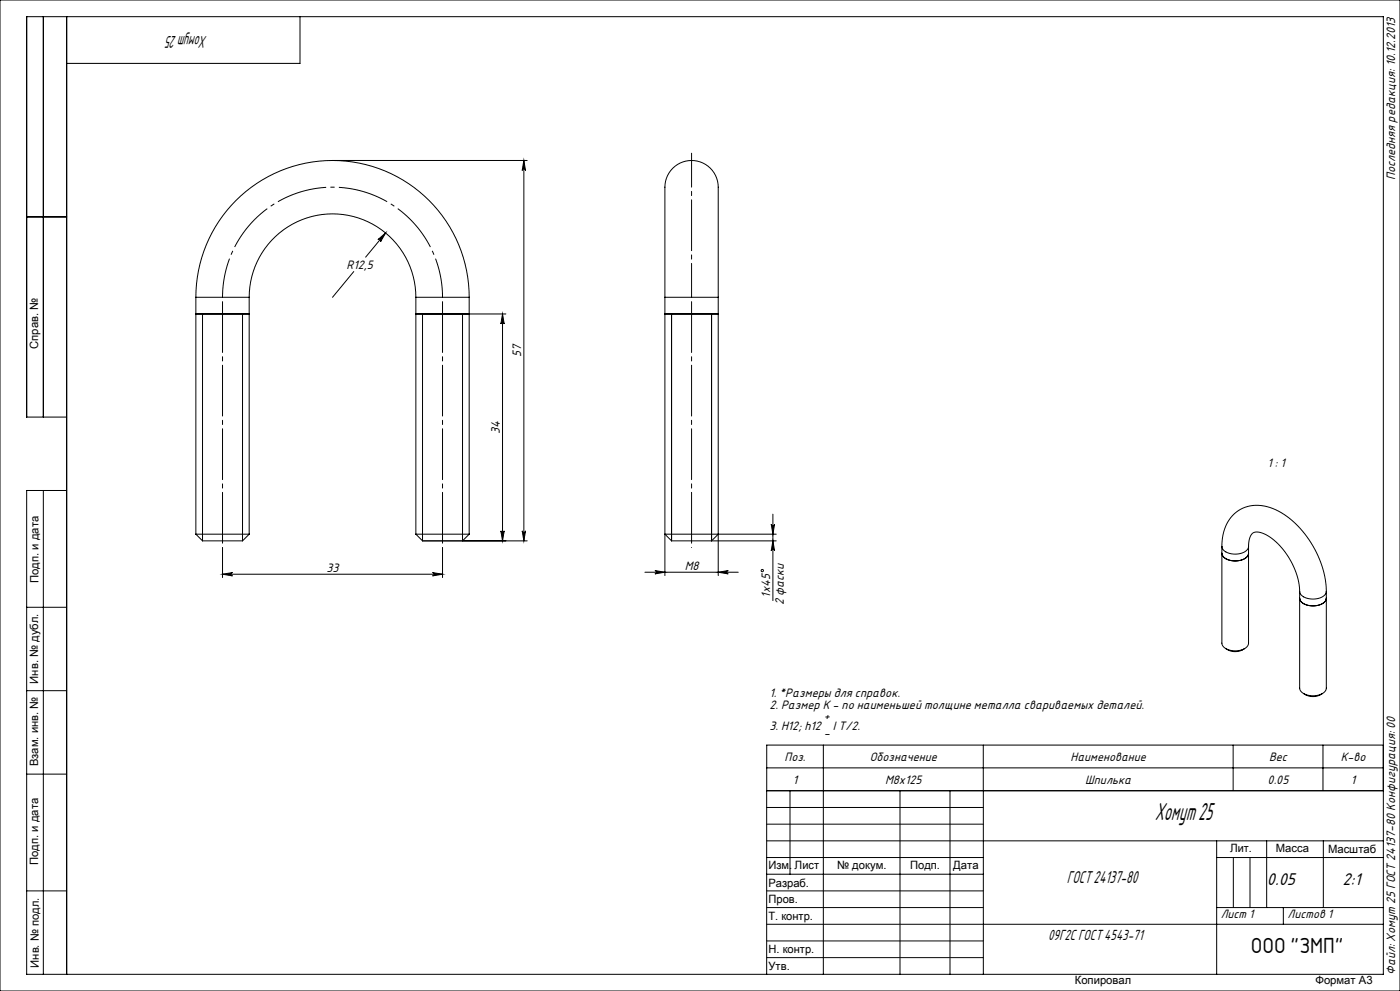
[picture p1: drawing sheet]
<svg xmlns="http://www.w3.org/2000/svg" width="420mm" height="297mm" viewBox="0 0 420 297" stroke-linecap="round" stroke-linejoin="round" font-family="sans-serif">
<g fill="none" stroke="#000" stroke-width=".3">
<path d="M0 0h420v297h-420zM13 5v120M20 5v287M90 5v14h-70M99.8 48.1h58.4M157.2 48.1l.5 3a.5 .5 0 0 0-.5-.5 .5 .5 0 0 0-.5 .5zM157.2 48.1v114M8 65h12M113.4 71.8l2.3-2-1.5 2.7a.5 .5 0 0 0-.1-.7 .5 .5 0 0 0-.7 0zM115.7 69.8l-6 7.3M58.8 89.1a41 41 0 0 1 41-41 41 41 0 0 1 41 41M58.8 94.1h16"/>
<path d="M58.8 89.1h16M58.8 89.1v71M60.8 94.1v68M72.8 94.1v68M74.8 89.1a25 25 0 0 1 25-25 25 25 0 0 1 25 25M74.8 89.1v71M106.1 81.4l-6.3 7.7M124.8 94.1h16M124.8 89.1h16M124.8 89.1v71M138.8 94.1v68M140.8 89.1v71"/>
<path d="M150.8 94.1v68M150.8 94.1l.5 3a.5 .5 0 0 0-.5-.5 .5 .5 0 0 0-.5 .5zM151.8 94.1h-25v68M199.5 89.1v-30.7a9.5 9.5 0 0 1 3.7-9.1 8.2 8.2 0 0 1 8.9 .3 8.2 8.2 0 0 1 3.4 8.2v31.3M199.5 94.1h16M199.5 89.1h16M199.5 89.1v83.4M201.5 94.1v68M213.5 94.1v68M215.5 89.1v83.4M20 125h-12v-120h407v287h-407v-145h12M13 147v145"/>
<path d="M150.3 159.1a.5 .5 0 0 0 .5 .5 .5 .5 0 0 0 .5-.5l-.5 3zM156.7 159.1a.5 .5 0 0 0 .5 .5 .5 .5 0 0 0 .5-.5l-.5 3zM231.4 157.1a.5 .5 0 0 0 .5 .5 .5 .5 0 0 0 .5-.5l-.5 3zM231.9 154.1v25.9M58.8 160.1h16M58.8 160.1l2 2M60.8 162.1h12M66.8 172.1l3-.5a.5 .5 0 0 0-.5 .5 .5 .5 0 0 0 .5 .5zM66.8 164.1v9M66.8 172.1h66M74.8 160.1l-2 2M124.8 160.1h16"/>
<path d="M124.8 160.1l2 2M126.8 162.1h31.4M126.8 162.1h12M129.8 171.6l3 .5-3 .5a.5 .5 0 0 0 .4-.5 .5 .5 0 0 0-.4-.5zM132.8 164.1v9M140.8 160.1l-2 2M193.5 171.5h28M196.5 171l3 .5-3 .5a.5 .5 0 0 0 .4-.5 .5 .5 0 0 0-.4-.5zM201.5 162.1h12M213.5 162.1h19.4M215.5 160.1h17.4M215.5 171.5l3-.5a.5 .5 0 0 0-.5 .5 .5 .5 0 0 0 .5 .5z"/>
<path d="M215.5 160.1h-16l2 2M215.5 160.1l-2 2M231.9 162.1l.5 3a.5 .5 0 0 0-.5-.5 .5 .5 0 0 0-.5 .5zM366.6 163.8a11.5 11.5 0 0 1 7.7-12 15 15 0 0 1 13.4 4.3 30.2 30.2 0 0 1 10.2 21.1M366.6 165.8a3.5 3.5 0 0 0 4 2.3 3.5 3.5 0 0 0 4-2.3M366.6 163.8v28.9a3.5 3.5 0 0 0 4 2.4 3.5 3.5 0 0 0 4-2.4v-28.9M366.6 163.8a3.5 3.5 0 0 0 4 2.3 3.5 3.5 0 0 0 4-2.3M374.6 163.8v-.3a3.9 3.9 0 0 1 1.7-4 7.4 7.4 0 0 1 6 2.4 22.2 22.2 0 0 1 7.6 15.3M389.9 179.3a3.5 3.5 0 0 0 4 2.3 3.5 3.5 0 0 0 4-2.3M389.9 177.2v29l.3 .9 .9 .8M397.9 177.2v29a3.5 3.5 0 0 1-4 2.3l-1.5-.1-1.3-.5M397.9 177.2a3.5 3.5 0 0 1-4 2.3 3.5 3.5 0 0 1-4-2.3"/>
<path d="M8 182h12M367.7 194.4a4.8 4.8 0 0 0 5.7 0M8 207h12M391.1 207.9a4.8 4.8 0 0 0 5.6 0M8 232h12M230 237h185M230 230.1h185M237 237v25M247 223.3v68.7M270 237v55M285 237v55M295 223.3v68.7"/>
<path d="M369.9 223.3v13.7M396.9 223.3v13.7M415 223.3h-185v68.7M230 257h65M230 242h65M230 247h65M230 252h185M365 252v40M365 257h50M370 257v15M375 257v15M380 252v20"/>
<path d="M397 252v20M8 267h12M230 262h65M230 267h65M230 272h65M230 277h185M365 272h50M385 272v5M230 282h65M230 287h65"/>
<circle cx="228.7" cy="171" r=".34"/>
</g>
<path d="M132.8 89.1a33 33 0 0 0-33-33 33 33 0 0 0-33 33" fill="none" stroke="#000" stroke-width=".3" stroke-dasharray="15.2 1.3 1.3 1.3" stroke-dashoffset="3.4" stroke-linecap="butt"/>
<path d="M66.8 89.1v75M132.8 89.1v75M207.5 89.1v75" fill="none" stroke="#000" stroke-width=".3" stroke-dasharray="15.2 1.3 1.3 1.3" stroke-dashoffset="-1.3"/>
<path d="M207.5 89.1v-43.2" fill="none" stroke="#000" stroke-width=".3" stroke-dasharray="15.2 1.3 1.3 1.3" stroke-dashoffset="5.1"/>
<g fill="#000">
<path d="M113.4 71.8a.5 .5 0 0 1 .7 0 .5 .5 0 0 1 .1 .7l1.5-2.7zM196.5 171l3 .5-3 .5a.5 .5 0 0 0 .4-.5 .5 .5 0 0 0-.4-.5zM215.5 171.5l3-.5a.5 .5 0 0 0-.5 .5 .5 .5 0 0 0 .5 .5z"/>
<path d="M156.7 159.1a.5 .5 0 0 0 .5 .5 .5 .5 0 0 0 .5-.5l-.5 3zM157.2 48.1l.5 3a.5 .5 0 0 0-.5-.5 .5 .5 0 0 0-.5 .5zM150.3 159.1a.5 .5 0 0 0 .5 .5 .5 .5 0 0 0 .5-.5l-.5 3zM150.8 94.1l.5 3a.5 .5 0 0 0-.5-.5 .5 .5 0 0 0-.5 .5zM231.9 162.1l.5 3a.5 .5 0 0 0-.5-.5 .5 .5 0 0 0-.5 .5zM231.4 157.1a.5 .5 0 0 0 .5 .5 .5 .5 0 0 0 .5-.5l-.5 3z"/>
<path d="M66.8 172.1l3-.5a.5 .5 0 0 0-.5 .5 .5 .5 0 0 0 .5 .5zM129.8 171.6l3 .5-3 .5a.5 .5 0 0 0 .4-.5 .5 .5 0 0 0-.4-.5z"/>
</g>
<text font-size="7.3" x="346.5" y="245.9">Хомут 25</text>
<text font-size="6.3" x="375.2" y="285.5">ООО &quot;ЗМП&quot;</text>
<g font-size="5.1">
<text x="62.1" y="10.7" transform="rotate(-180 62.1 10.7)">Хомут 25</text>
<text x="320.1" y="264.5">ГОСТ 24137-80</text>
<text x="380.1" y="265.3">0.05</text>
<text x="402.8" y="265.3">2:1</text>
</g>
<text font-size="4.4" x="314.4" y="281.8">09Г2С ГОСТ 4543-71</text>
<g font-size="3.7">
<text x="418.5" y="54.1" transform="rotate(-90 418.5 54.1)">Последняя редакция: 10.12.2013</text>
<text x="103.9" y="80.6">R12,5</text>
<text x="156.3" y="106.9" transform="rotate(-90 156.3 106.9)">57</text>
<text x="149.9" y="130" transform="rotate(-90 149.9 130)">34</text>
<text x="380.3" y="139.9">1 : 1</text>
<text x="97.9" y="171.3">33</text>
<text x="205.4" y="170.7">М8</text>
<text x="231.1" y="179.1" transform="rotate(-90 231.1 179.1)">1x45</text>
<text x="235.1" y="181.3" transform="rotate(-90 235.1 181.3)">2 фаски</text>
<text x="230.8" y="208.9">1. *Размеры для справок.</text>
<text x="230.8" y="212.4">2. Размер К - по наименьшей толщине металла свариваемых деталей.</text>
<text x="247.1" y="215.9">+</text>
<text x="230.8" y="218.8">3. H12; h12</text>
<text x="247.1" y="221">-</text>
<text x="249.9" y="218.8">I T/2.</text>
<text x="235.4" y="228">Поз.</text>
<text x="260.9" y="228">Обозначение</text>
<text x="321.2" y="228">Наименование</text>
<text x="380.7" y="228">Вес</text>
<text x="402.2" y="228">К-во</text>
<text x="237.9" y="234.8">1</text>
<text x="265.5" y="234.8">М8х125</text>
<text x="325.5" y="234.8">Шпилька</text>
<text x="380.3" y="234.8">0.05</text>
<text x="405.3" y="234.8">1</text>
<text x="418.5" y="292.1" transform="rotate(-90 418.5 292.1)">Файл: Хомут 25 ГОСТ 24137-80 Конфигурация: 00</text>
</g>
<g font-size="3.6">
<text x="366.2" y="275.3">Лист 1</text>
<text x="386.3" y="275.2">Листов 1</text>
</g>
<g font-size="3.4">
<text x="11.5" y="104.5" transform="rotate(-90 11.5 104.5)">Справ. №</text>
<text x="11.6" y="174.7" transform="rotate(-90 11.6 174.7)">Подп. и дата</text>
<text x="11.4" y="204.9" transform="rotate(-90 11.4 204.9)">Инв. № дубл.</text>
<text x="11.4" y="229.6" transform="rotate(-90 11.4 229.6)">Взам. инв. №</text>
<text x="369" y="255.5">Лит.</text>
<text x="382.8" y="255.5">Масса</text>
<text x="398.4" y="255.8">Масштаб</text>
<text x="11.4" y="259.2" transform="rotate(-90 11.4 259.2)">Подп. и дата</text>
<text x="230.5" y="260.4">Изм.</text>
<text x="238.4" y="260.4">Лист</text>
<text x="251.1" y="260.4">№ докум.</text>
<text x="273" y="260.4">Подп.</text>
<text x="286" y="260.4">Дата</text>
<text x="230.5" y="265.7">Разраб.</text>
<text x="230.5" y="275.7">Т. контр.</text>
<text x="230.6" y="270.7">Пров.</text>
<text x="230.6" y="285.7">Н. контр.</text>
<text x="11.6" y="290" transform="rotate(-90 11.6 290)">Инв. № подл.</text>
<text x="230.6" y="290.8">Утв.</text>
<text x="322.5" y="295">Копировал</text>
<text x="394.6" y="295">Формат А3</text>
</g>
</svg>
